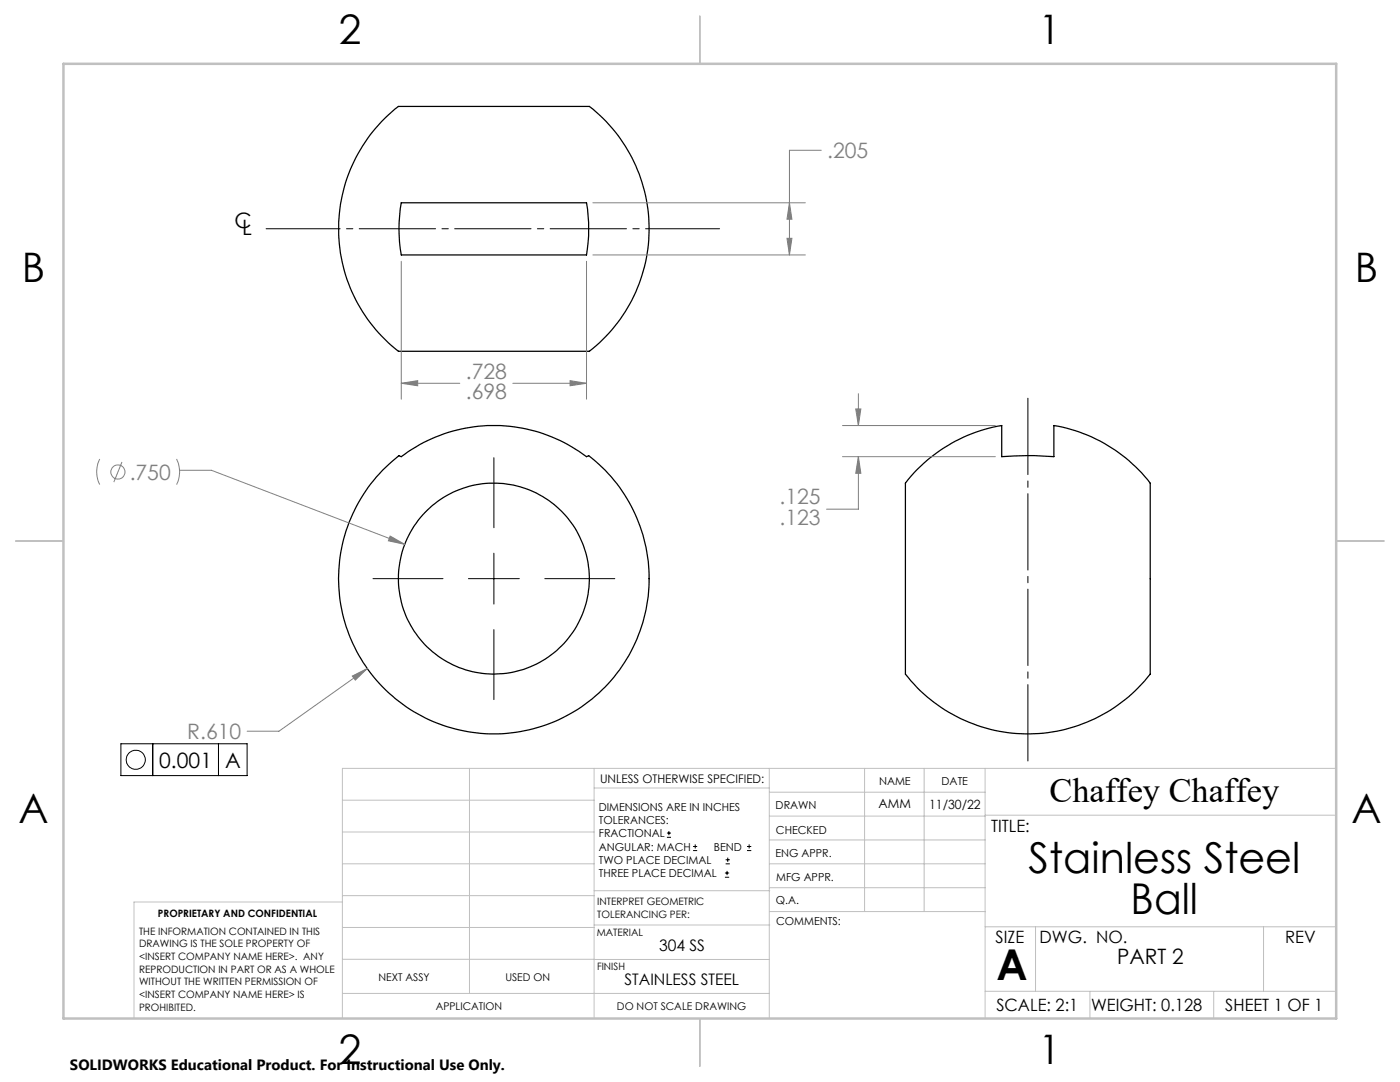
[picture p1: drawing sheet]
<svg xmlns="http://www.w3.org/2000/svg" width="279mm" height="216mm" viewBox="0 0 279 216" stroke-linecap="round" stroke-linejoin="round" font-family="sans-serif">
<g fill="none" stroke="#000" stroke-width=".25">
<path d="M76.2 24.2a11.9 11.9 0 0 1 3.5-3h37.8a30.8 30.8 0 0 1 0 48.9h-37.9a30.9 30.9 0 0 1-3.4-45.9zM80.1 40.5h37a32.2 32.2 0 0 1 0 10.4h-37a29.7 29.7 0 0 1 0-10.4zM76.3 93.8l3.3-2.9 .5 .2a30.6 30.6 0 0 1 37 0l.4-.2a31 31 0 0 1 4.9 44.4 31 31 0 0 1-44.6 3.2 31 31 0 0 1-1.5-44.7zM183 93.7a30.8 30.8 0 0 1 16.9-8.8v6.2a64 64 0 0 1 10.4 0v-6.2a30.5 30.5 0 0 1 19.3 11.6v37.9a30.8 30.8 0 0 1-48.9 0v-38z"/>
<circle cx="98.6" cy="115.5" r="19"/>
</g>
<g fill="none" stroke="#808080" stroke-width=".2">
<path d="M163.9 30h-6.3v20.9M80.1 52.1v27.6M117.1 52.1v27.6M118.3 50.9h42.4M118.3 40.5h42.4M157.1 47.6h.9l-.4 3.3zM157.6 40.5l.4 3.2h-.9zM80.1 76.5l3.3-.5v1zM80.1 76.5h11.7M102.3 76.5h14.8M113.8 76l3.3 .5-3.3 .5zM171.3 78.6v6.3"/>
<path d="M19.9 91.6a5.7 5.7 0 0 0 0 5.1M24.3 92.2l-1.6 4M35.2 91.6a5.7 5.7 0 0 1 0 5.1M35.8 93.8h6.4l38.6 14.8M168.1 91.1h30.5M168.1 84.9h30.5M170.8 81.6h1l-.5 3.3zM171.3 91.1l.5 3.3h-1zM171.3 91.1v10.5h-6.3M77.9 107l2.9 1.6-3.3-.7zM70.3 134.9l3-1.5-2.4 2.3zM73.3 133.4l-17.6 12.5h-6.4"/>
<circle cx="23.5" cy="94.2" r="1.42"/>
</g>
<g fill="none" stroke="#000" stroke-width=".2">
<path d="M98.6 91.3v14M74.4 115.5h14M93.5 115.5h10.1M98.6 110.4v10.1M108.7 115.5h14M98.6 125.6v14M24.1 148.4h25.2v6.4h-25.2zM30.5 148.4v6.4M43.6 148.4v6.4M133.1 167.1h.8M133.1 166.2h.8M133.5 165.8v.9"/>
<path d="M138.3 169.7h.8M138.3 168.9h.8M138.7 168.5v.8M144.7 175h.8M144.7 174.2h.8M144.8 172.4h.9M144.8 171.6h.9M145.1 173.8v.8M145.2 171.1v.9M149.1 169.7h.8M149.1 168.9h.8M149.5 168.5v.8"/>
<circle cx="27.1" cy="151.6" r="1.9"/>
</g>
<path d="M205.1 78.5v74.3" fill="none" stroke="#000" stroke-width=".2" stroke-dasharray="15.2 1.3 1.3 1.3" stroke-dashoffset="-.9"/>
<path d="M53.1 45.6h90.5" fill="none" stroke="#000" stroke-width=".2" stroke-dasharray="15.2 1.3 1.3 1.3" stroke-dashoffset=".5"/>
<g fill="none" stroke="#c0c0c0" stroke-width=".2">
<path d="M68.3 159.7h50.3M93.7 153.3v44.9M118.6 153.3v49.9M118.6 157.2h34.9M153.5 153.3v49.9M153.5 158.1h43.1M172.5 153.3v28.6M184.4 153.3v28.6M196.6 153.3v49.9M266.7 153.3h-198.4v49.9M68.3 178.7h50.3M68.3 172.4h50.3"/>
<path d="M68.3 166h50.3M68.3 180h-41.6v23.2M118.6 177.7h35M153.5 167.6h43.1M153.5 162.8h43.1M153.5 172.4h43.1M153.5 177.1h43.1M196.6 162.7h70.1M68.3 198.2h85.2M68.3 191.4l85.2 .1M68.3 185.1h50.3M118.6 184.6h35"/>
<path d="M153.6 181.9h43M196.6 197.8h70.1M196.6 184.9h70.1M206.7 184.9v12.9M217.5 197.8v5.4M242.2 197.8v5.4M252.2 184.9v12.9"/>
</g>
<path d="M139.7 3.2v9.5M3.1 107.9h9.6M266.7 107.9h9.5M139.7 203.2v9.6" fill="none" stroke="#c0c0c0" stroke-width=".25"/>
<path d="M12.7 12.7h254v190.5h-254z" fill="none" stroke="#c0c0c0" stroke-width=".5"/>
<path d="M70.3 134.9l.6 .8 2.4-2.3zM77.9 107l-.4 .9 3.3 .7zM171.3 91.1l.5 3.3h-1zM170.8 81.6h1l-.5 3.3zM157.1 47.6h.9l-.4 3.3zM157.6 40.5l.4 3.2h-.9zM80.1 76.5l3.3-.5v1zM113.8 76l3.3 .5-3.3 .5z" fill="#808080"/>
<g font-size="8.5">
<text x="205.3" y="174.2">Stainless Steel</text>
<text x="225.6" y="182.3">Ball</text>
<text x="198.9" y="195.5">A</text>
</g>
<g font-size="8.1">
<text x="67.6" y="8.9">2</text>
<text x="207.3" y="8.9">1</text>
<text x="4.4" y="56.2">B</text>
<text x="270.4" y="56.2">B</text>
<text x="3.7" y="164.1">A</text>
<text x="269.7" y="164.1">A</text>
<text x="67.6" y="212.4">2</text>
<text x="207.3" y="212.4">1</text>
</g>
<text font-size="6.9" x="209.5" y="160.1">Chaffey Chaffey</text>
<g font-size="4.2" fill="#808080">
<text x="165.1" y="31.6">.205</text>
<text x="93" y="75.5">.728</text>
<text x="93" y="79.6">.698</text>
<text x="25.9" y="95.7">.750</text>
<text x="155.6" y="100.6">.125</text>
<text x="155.6" y="104.8">.123</text>
<text x="37.4" y="147.5">R.610</text>
</g>
<g font-size="4.2">
<text x="46.8" y="45.6">C</text>
<text x="48.3" y="46.8">L</text>
<text x="31.8" y="153.2">0.001</text>
<text x="44.9" y="153.2">A</text>
<text x="223" y="192.4">PART 2</text>
</g>
<g font-size="3.4">
<text x="197.8" y="166">TITLE:</text>
<text x="198.7" y="188.1">SIZE</text>
<text x="207.5" y="188.1">DWG. NO.</text>
<text x="256.5" y="188.2">REV</text>
<text x="198.8" y="201.7">SCALE: 2:1</text>
<text x="217.7" y="201.8">WEIGHT: 0.128</text>
<text x="244.5" y="201.7">SHEET 1 OF 1</text>
</g>
<g font-size="3.2">
<text x="131.5" y="189.8">304 SS</text>
<text x="124.6" y="196.6">STAINLESS STEEL</text>
</g>
<text font-size="3" x="14" y="213.5">SOLIDWORKS Educational Product. For Instructional Use Only.</text>
<g font-size="2.5">
<text x="175.4" y="161.3">AMM</text>
<text x="185.4" y="161.4">11/30/22</text>
</g>
<text font-size="2.4" x="119.8" y="156.2">UNLESS OTHERWISE SPECIFIED:</text>
<g font-size="2.2">
<text x="119.5" y="161.8">DIMENSIONS ARE IN INCHES</text>
<text x="154.8" y="161.4">DRAWN</text>
<text x="175.4" y="156.6">NAME</text>
<text x="187.9" y="156.7">DATE</text>
<text x="119.5" y="164.4">TOLERANCES:</text>
<text x="119.5" y="167.1">FRACTIONAL</text>
<text x="154.9" y="166.3">CHECKED</text>
<text x="119.5" y="169.7">ANGULAR: MACH</text>
<text x="119.5" y="172.4">TWO PLACE DECIMAL</text>
<text x="142.5" y="169.7">BEND</text>
<text x="154.8" y="171">ENG APPR.</text>
<text x="119.5" y="175">THREE PLACE DECIMAL</text>
<text x="154.9" y="175.7">MFG APPR.</text>
<text x="154.9" y="180.4">Q.A.</text>
<text x="154.9" y="184.6">COMMENTS:</text>
</g>
<g font-size="2.1">
<text x="75.5" y="195.7">NEXT ASSY</text>
<text x="100.9" y="195.7">USED ON</text>
<text x="86.9" y="201.5">APPLICATION</text>
<text x="123.1" y="201.6">DO NOT SCALE DRAWING</text>
</g>
<g font-size="2">
<text x="31.5" y="182.9">PROPRIETARY AND CONFIDENTIAL</text>
<text x="119.2" y="180.6">INTERPRET GEOMETRIC</text>
<text x="119.2" y="183.1">TOLERANCING PER:</text>
<text x="27.8" y="186.5">THE INFORMATION CONTAINED IN THIS</text>
<text x="27.8" y="189">DRAWING IS THE SOLE PROPERTY OF</text>
<text x="27.8" y="191.6">&lt;INSERT COMPANY NAME HERE&gt;. ANY</text>
<text x="119.1" y="186.7">MATERIAL</text>
<text x="27.8" y="194.1">REPRODUCTION IN PART OR AS A WHOLE</text>
<text x="27.8" y="196.6">WITHOUT THE WRITTEN PERMISSION OF</text>
<text x="119.1" y="193.5">FINISH</text>
<text x="27.8" y="199.1">&lt;INSERT COMPANY NAME HERE&gt; IS</text>
<text x="27.8" y="201.7">PROHIBITED.</text>
</g>
</svg>
